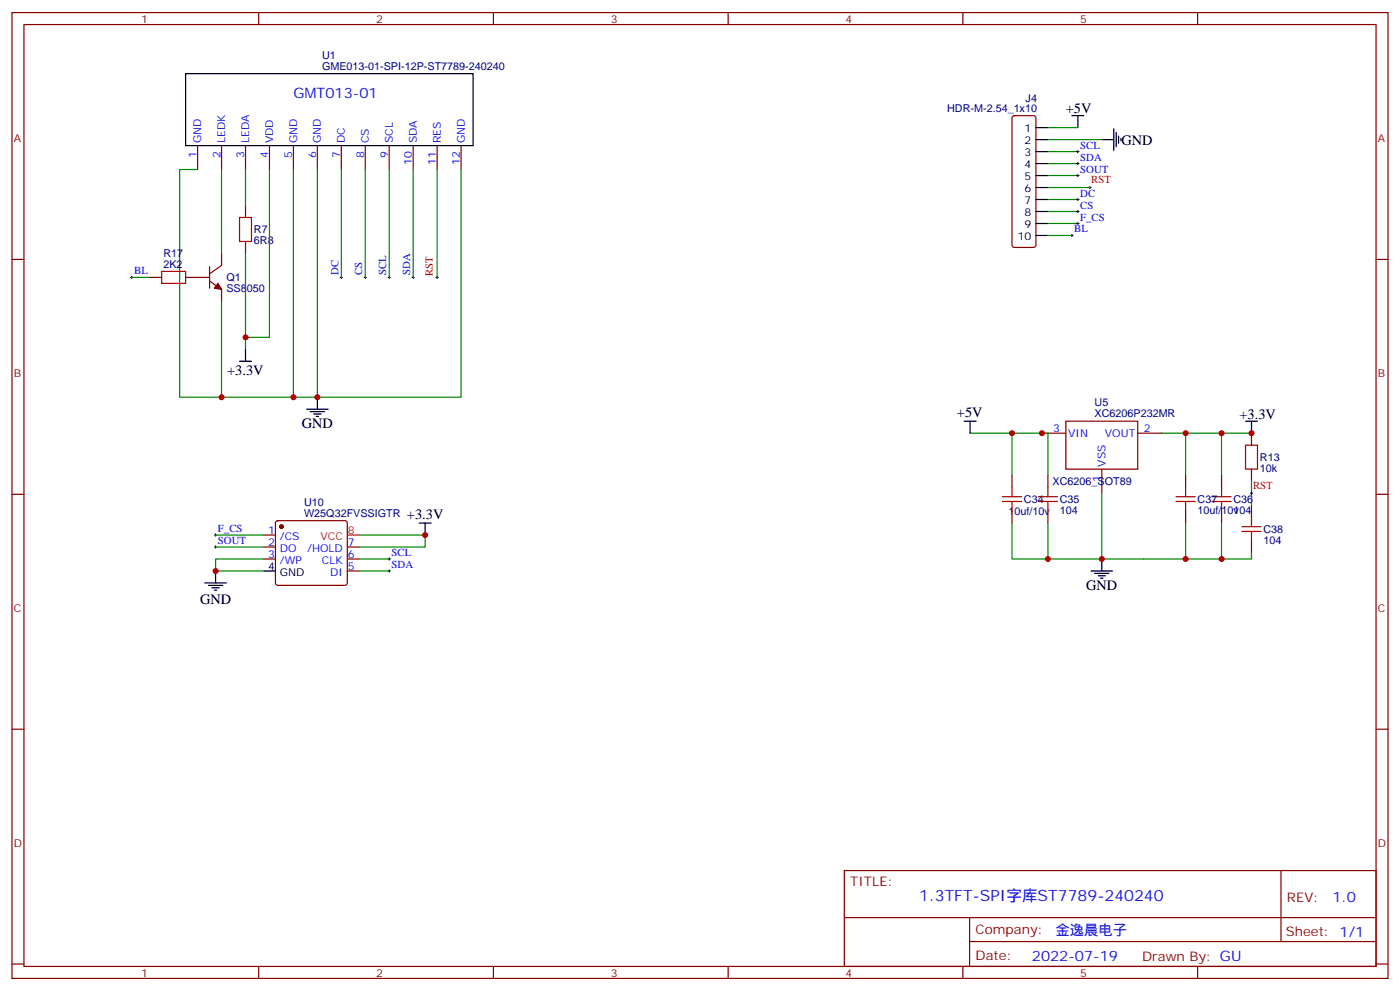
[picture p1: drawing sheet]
<svg xmlns="http://www.w3.org/2000/svg" width="412mm" height="292mm" viewBox="0 0 412 292" stroke-linecap="round" stroke-linejoin="round" font-family="sans-serif">
<g fill="none" stroke="#870000" stroke-width=".35">
<path d="M3.5 3.7h405.4v284.3h-405.4zM7.1 7.2h398.2v277.3h-398.2zM76.2 3.7v3.5M145.3 3.7v3.5M214.5 3.7v3.5M283.6 3.7v3.5M352.8 3.7v3.5M298.3 34.2l.5-.2h5.6l.5 .2 .3 .5v37.4l-.3 .5-.5 .2h-5.6l-.5-.2-.2-.5v-37.4zM58.2 42.9v7M65.3 42.9v7M72.3 42.9v7M79.4 42.9v7"/>
<path d="M86.4 42.9v7M93.5 42.9v7M100.5 42.9v7M107.6 42.9v7M114.7 42.9v7M121.7 42.9v7M128.8 42.9v7M135.8 42.9v7M3.5 76.4h3.6M61.7 78.5v6.3M65.3 74.6v3.5l-3.6 2.5M72.3 60.5v3.5"/>
<path d="M72.3 71.1v3.5M405.3 76.4h3.6M44.1 81.7h3.5M54.7 81.7h7M61.7 82.7l3.6 2.5v3.5M298.1 139.9v3.5M306.9 127.5h7.1M308.7 139.9v3.5M314 124h21.1v14.1h-21.1zM324.6 138.1v7.1M335.1 127.5h7.1M349.2 139.9v3.5"/>
<path d="M359.8 139.9v3.5M368.7 127.5v3.6M368.7 138.1v3.5M3.5 145.5h3.6M77.6 157.5h3.5M81.4 153.5l.4-.2h19.8l.5 .2 .2 .5v17.6l-.2 .5-.5 .2h-19.8l-.5-.2-.2-.5v-17.6zM298.1 150.5v3.5M308.7 150.5v3.5M349.2 150.5v3.5M359.8 150.5v3.5M368.7 148.7v3.5M368.7 159.3v3.5"/>
<path d="M405.3 145.5h3.6M77.6 161h3.5M77.6 164.6h3.5M102.3 161h3.5M102.3 164.6h3.5M102.3 168.1h3.5M3.5 214.7h3.6M405.3 214.7h3.6M248.7 256.3h156.6v28.2h-156.6zM377.3 256.3v20.9M248.7 270.1h156.5M285.6 277.2h119.6"/>
<path d="M285.6 270.1v14.2M3.5 283.8h3.6M76.2 284.5v3.5M145.3 284.5v3.5M214.5 284.5v3.5M283.6 284.5v3.5M352.8 284.5v3.5M405.3 283.8h3.6"/>
</g>
<g fill="none" stroke="#000" stroke-width=".35">
<path d="M54.7 21.7h84.6v21.2h-84.6zM305.2 37.6h3.5M315.7 34h3.6M317.5 34v3.6M328.1 37.9v6.4M328.8 39v4.2M305.2 41.1h3.5M305.2 44.6h3.5M305.2 48.2h3.5M305.2 51.7h3.5M305.2 55.2h3.5M305.2 58.7h3.5"/>
<path d="M324.6 41.1h3.5M329.5 40v2.2M330.2 40.7v.8M305.2 62.3h3.5M305.2 65.8h3.5M305.2 69.3h3.5M70.6 106.4h3.5M72.3 102.8v3.6M93.5 116.9v3.6M90.3 120.5h6.4M91.4 121.2h4.2M92.4 121.9h2.1"/>
<path d="M93.1 122.6h.7M284 124h3.5M285.8 124v3.5M366.9 124h3.5M368.7 124v3.5M123.5 154h3.5M125.2 154v3.5M60.3 171.6h6.4M61.4 172.3h4.2M62.4 173h2.2M63.1 173.7h.8M63.5 168.1v3.5"/>
<path d="M77.6 168.1h3.5M321.4 168.1h6.3M322.4 168.8h4.3M323.5 169.5h2.1M324.2 170.2h.7M324.6 164.6v3.5"/>
</g>
<g fill="none" stroke="#008700" stroke-width=".35">
<path d="M308.7 37.6h8.8M58.2 49.9h-5.3v67h12.4v-28.2M65.3 49.9v24.7M72.3 49.9v10.6M79.4 49.9v49.4h-7.1M86.4 49.9v67h-21.1M93.5 49.9v67h-7.1M100.5 49.9v31.8M107.6 49.9v31.8M114.7 49.9v31.8M121.7 49.9v31.8M128.8 49.9v31.8"/>
<path d="M135.8 49.9v67h-42.3M308.7 58.7h8.8M308.7 51.7h8.8M308.7 48.2h8.8M308.7 44.6h8.8M308.7 41.1h15.9M308.7 55.2h12.3M72.3 74.6v28.2M308.7 65.8h8.8M308.7 62.3h8.8M308.7 69.3h7M38.8 81.7h5.3"/>
<path d="M285.8 127.5h22.9v12.4M298.1 127.5v12.4M342.2 127.5h26.5M349.2 127.5v12.4M359.8 127.5v12.4M63.5 157.5h14.1M105.8 157.5h19.4v3.5h-19.4M298.1 154v10.6h61.7v-10.6M308.7 154v10.6M324.6 145.2v19.4M349.2 154v10.6M368.7 141.6v7.1"/>
<path d="M63.5 161h14.1M77.6 164.6h-14.1v3.5h14.1M105.8 164.6h8.9M105.8 168.1h8.9M368.7 162.8v1.8h-8.9"/>
</g>
<g fill="none" stroke="#000" stroke-width=".29">
<path d="M317.1 44.6h.8M317.1 48.2h.8M317.1 58.7h.8M317.1 51.7h.8M317.5 44.3v.7M317.5 47.8v.7M317.5 51.3v.7M317.5 58.4v.7M320.7 55.2h.7M321 54.9v.7M315.4 69.3h.7M315.7 69v.7"/>
<path d="M317.1 65.8h.8M317.1 62.3h.8M317.5 61.9v.7M317.5 65.4v.7M38.5 81.7h.7M38.8 81.3v.7M100.2 81.7h.7M100.5 81.3v.7M107.2 81.7h.7M107.6 81.3v.7M114.3 81.7h.7M114.7 81.3v.7"/>
<path d="M121.4 81.7h.7M121.7 81.3v.7M128.4 81.7h.7M128.8 81.3v.7M63.1 157.5h.8M63.5 157.2v.7M368.3 145.2h.7M368.7 144.8v.7M63.1 161h.8M63.5 160.7v.7M114.3 164.6h.7M114.3 168.1h.7"/>
<path d="M114.7 164.2v.7M114.7 167.7v.8"/>
</g>
<g fill="#870000" stroke="#870000" stroke-width=".35">
<path d="M64.2 83.4l1.1 1.8-2.2-.4z"/>
<circle cx="82.9" cy="155" r=".53"/>
</g>
<g fill="none" stroke="#a10000" stroke-width=".35">
<path d="M47.6 79.9h7.1v3.5h-7.1zM70.6 64h3.5v7.1h-3.5zM366.9 131.1h3.5v7h-3.5zM295.3 146.2h5.6M295.3 147.6h5.6M298.1 143.4v2.8M298.1 147.6v2.9M305.9 146.2h5.6M305.9 147.6h5.6M308.7 143.4v2.8M308.7 147.6v2.9M346.4 146.2h5.7"/>
<path d="M346.4 147.6h5.7M349.2 143.4v2.8M349.2 147.6v2.9M357 146.2h5.7M357 147.6h5.7M359.8 143.4v2.8M359.8 147.6v2.9M365.8 156.5h5.7M365.8 155h5.7M368.7 152.2v2.8M368.7 156.5v2.8"/>
</g>
<path d="M102.3 157.5h3.5" fill="none" stroke="#f00" stroke-width=".35"/>
<g fill="#c00">
<circle cx="324.6" cy="164.6" r=".88"/>
<circle cx="349.3" cy="127.5" r=".88"/>
<circle cx="359.8" cy="127.5" r=".88"/>
<circle cx="368.7" cy="127.5" r=".88"/>
<circle cx="306.9" cy="127.5" r=".88"/>
<circle cx="349.3" cy="164.6" r=".88"/>
<circle cx="298.1" cy="127.5" r=".88"/>
<circle cx="308.7" cy="164.6" r=".88"/>
<circle cx="359.8" cy="164.6" r=".88"/>
<circle cx="65.3" cy="116.9" r=".88"/>
<circle cx="86.4" cy="116.9" r=".88"/>
<circle cx="93.5" cy="116.9" r=".88"/>
<circle cx="72.3" cy="99.3" r=".88"/>
<circle cx="63.5" cy="168.1" r=".88"/>
<circle cx="125.2" cy="157.5" r=".88"/>
</g>
<text font-size="4.6" fill="#00f" x="270.8" y="265.3">1.3TFT-SPI字库ST7789-240240</text>
<g font-size="4.2" fill="#00f">
<text x="86.4" y="28.8">GMT013-01</text>
<text x="392.5" y="265.6">1.0</text>
<text x="310.9" y="275.1">金逸晨电子</text>
<text x="304" y="282.9">2022-07-19</text>
</g>
<g font-size="4.2">
<text x="314" y="33.3">+5V</text>
<text x="330.4" y="42.6">GND</text>
<text x="66.9" y="110.3">+3.3V</text>
<text x="281.9" y="122.8">+5V</text>
<text x="365.1" y="123.3">+3.3V</text>
<text x="88.9" y="126.1">GND</text>
<text x="119.9" y="152.9">+3.3V</text>
<text x="320" y="173.7">GND</text>
<text x="58.9" y="177.7">GND</text>
</g>
<g font-size="3.9" fill="#800">
<text x="250.5" y="260.9">TITLE:</text>
<text x="379.1" y="265.6">REV:</text>
<text x="287.4" y="275.1">Company:</text>
<text x="378.7" y="275.7">Sheet: 1/1</text>
<text x="287.4" y="282.8">Date:</text>
<text x="336.4" y="282.8">Drawn By: GU</text>
</g>
<g font-size="3.2" fill="#800">
<text x="41.6" y="6.7">1</text>
<text x="110.8" y="6.7">2</text>
<text x="179.9" y="6.7">3</text>
<text x="249.1" y="6.7">4</text>
<text x="318.2" y="6.7">5</text>
<text x="4.1" y="41.8">A</text>
<text x="405.9" y="41.8">A</text>
<text x="4.1" y="110.9">B</text>
<text x="405.9" y="110.9">B</text>
<text x="4.1" y="180.1">C</text>
<text x="405.9" y="180.1">C</text>
<text x="4.1" y="249.2">D</text>
<text x="405.9" y="249.2">D</text>
<text x="41.6" y="287.5">1</text>
<text x="110.8" y="287.5">2</text>
<text x="179.9" y="287.5">3</text>
<text x="249.1" y="287.5">4</text>
<text x="318.2" y="287.5">5</text>
</g>
<g font-size="3.2" fill="#000080">
<text x="94.9" y="17.5">U1</text>
<text x="94.9" y="20.6">GME013-01-SPI-12P-ST7789-240240</text>
<text x="302.1" y="29.9">J4</text>
<text x="279" y="33">HDR-M-2.54_1x10</text>
<text x="74.8" y="71.8">6R8</text>
<text x="74.8" y="68.7">R7</text>
<text x="48.1" y="75.7">R17</text>
<text x="48.1" y="78.8">2K2</text>
<text x="66.7" y="82.8">Q1</text>
<text x="66.7" y="86">SS8050</text>
<text x="322.4" y="119.6">U5</text>
<text x="322.4" y="122.7">XC6206P232MR</text>
<text x="371.1" y="135.8">R13</text>
<text x="310.1" y="142.8">XC6206_SOT89</text>
<text x="371.1" y="138.9">10k</text>
<text x="89.6" y="149">U10</text>
<text x="301.6" y="148.1">C34</text>
<text x="312.2" y="148.1">C35</text>
<text x="352.8" y="148.1">C37</text>
<text x="363.4" y="148.1">C36</text>
<text x="89.6" y="152.2">W25Q32FVSSIGTR</text>
<text x="297.1" y="151.6">10uf/10v</text>
<text x="312.2" y="151.2">104</text>
<text x="352.8" y="151.2">10uf/10v</text>
<text x="363.4" y="151.2">104</text>
<text x="372.2" y="160.1">104</text>
<text x="372.2" y="156.9">C38</text>
</g>
<g font-size="3.2">
<text x="301.8" y="39">1</text>
<text x="301.8" y="42.5">2</text>
<text x="301.8" y="46">3</text>
<text x="301.8" y="49.6">4</text>
<text x="301.8" y="53.1">5</text>
<text x="301.8" y="56.6">6</text>
<text x="301.8" y="60.1">7</text>
<text x="301.8" y="63.7">8</text>
<text x="299.8" y="70.7">10</text>
<text x="301.8" y="67.2">9</text>
<text x="78.9" y="167.7">4</text>
<text x="82.4" y="169.5">GND</text>
</g>
<g font-size="3.2" fill="#00f">
<text x="57.9" y="46.6" transform="rotate(-90 57.9 46.6)">1</text>
<text x="59.3" y="42.2" transform="rotate(-90 59.3 42.2)">GND</text>
<text x="64.9" y="46.6" transform="rotate(-90 64.9 46.6)">2</text>
<text x="66.3" y="42.2" transform="rotate(-90 66.3 42.2)">LEDK</text>
<text x="72" y="46.6" transform="rotate(-90 72 46.6)">3</text>
<text x="73.4" y="42.2" transform="rotate(-90 73.4 42.2)">LEDA</text>
<text x="79" y="46.6" transform="rotate(-90 79 46.6)">4</text>
<text x="80.4" y="42.2" transform="rotate(-90 80.4 42.2)">VDD</text>
<text x="86.1" y="46.6" transform="rotate(-90 86.1 46.6)">5</text>
<text x="87.5" y="42.2" transform="rotate(-90 87.5 42.2)">GND</text>
<text x="93.1" y="46.6" transform="rotate(-90 93.1 46.6)">6</text>
<text x="94.5" y="42.2" transform="rotate(-90 94.5 42.2)">GND</text>
<text x="100.2" y="46.6" transform="rotate(-90 100.2 46.6)">7</text>
<text x="101.6" y="42.2" transform="rotate(-90 101.6 42.2)">DC</text>
<text x="107.2" y="46.6" transform="rotate(-90 107.2 46.6)">8</text>
<text x="108.7" y="42.2" transform="rotate(-90 108.7 42.2)">CS</text>
<text x="114.3" y="46.6" transform="rotate(-90 114.3 46.6)">9</text>
<text x="115.7" y="42.2" transform="rotate(-90 115.7 42.2)">SCL</text>
<text x="122.8" y="42.2" transform="rotate(-90 122.8 42.2)">SDA</text>
<text x="129.8" y="42.2" transform="rotate(-90 129.8 42.2)">RES</text>
<text x="136.9" y="42.2" transform="rotate(-90 136.9 42.2)">GND</text>
<text x="318.2" y="43.7">SCL</text>
<text x="318.2" y="47.3">SDA</text>
<text x="121.4" y="48.7" transform="rotate(-90 121.4 48.7)">10</text>
<text x="128.4" y="48.7" transform="rotate(-90 128.4 48.7)">11</text>
<text x="135.5" y="48.7" transform="rotate(-90 135.5 48.7)">12</text>
<text x="318.2" y="50.8">SOUT</text>
<text x="318.2" y="57.9">DC</text>
<text x="318.2" y="64.9">F_CS</text>
<text x="318.2" y="61.4">CS</text>
<text x="316.4" y="68.4">BL</text>
<text x="39.5" y="80.8">BL</text>
<text x="99.7" y="81" transform="rotate(-90 99.7 81)">DC</text>
<text x="106.7" y="81" transform="rotate(-90 106.7 81)">CS</text>
<text x="113.8" y="81" transform="rotate(-90 113.8 81)">SCL</text>
<text x="120.8" y="81" transform="rotate(-90 120.8 81)">SDA</text>
<text x="310.2" y="127.2">3</text>
<text x="314.7" y="128.6">VIN</text>
<text x="325.5" y="128.6">VOUT</text>
<text x="336.9" y="127.2">2</text>
<text x="325.6" y="137.4" transform="rotate(-90 325.6 137.4)">VSS</text>
<text x="324.2" y="141.9" transform="rotate(-90 324.2 141.9)">1</text>
<text x="64.2" y="160.2">SOUT</text>
<text x="64.2" y="156.6">F_CS</text>
<text x="78.9" y="157.2">1</text>
<text x="78.9" y="160.7">2</text>
<text x="82.4" y="158.9">/CS</text>
<text x="102.5" y="160.7">7</text>
<text x="78.9" y="164.2">3</text>
<text x="82.4" y="162.5">DO</text>
<text x="82.4" y="166">/WP</text>
<text x="90.5" y="162.5">/HOLD</text>
<text x="94.8" y="166">CLK</text>
<text x="102.5" y="167.7">5</text>
<text x="102.5" y="164.2">6</text>
<text x="115.4" y="163.7">SCL</text>
<text x="115.4" y="167.2">SDA</text>
<text x="97.2" y="169.5">DI</text>
</g>
<g font-size="3.2" fill="#f00">
<text x="321.5" y="53.9">RST</text>
<text x="127.5" y="81.2" transform="rotate(-90 127.5 81.2)">RST</text>
<text x="369.1" y="143.9">RST</text>
<text x="94.4" y="158.9">VCC</text>
<text x="102.5" y="157.2">8</text>
</g>
</svg>
